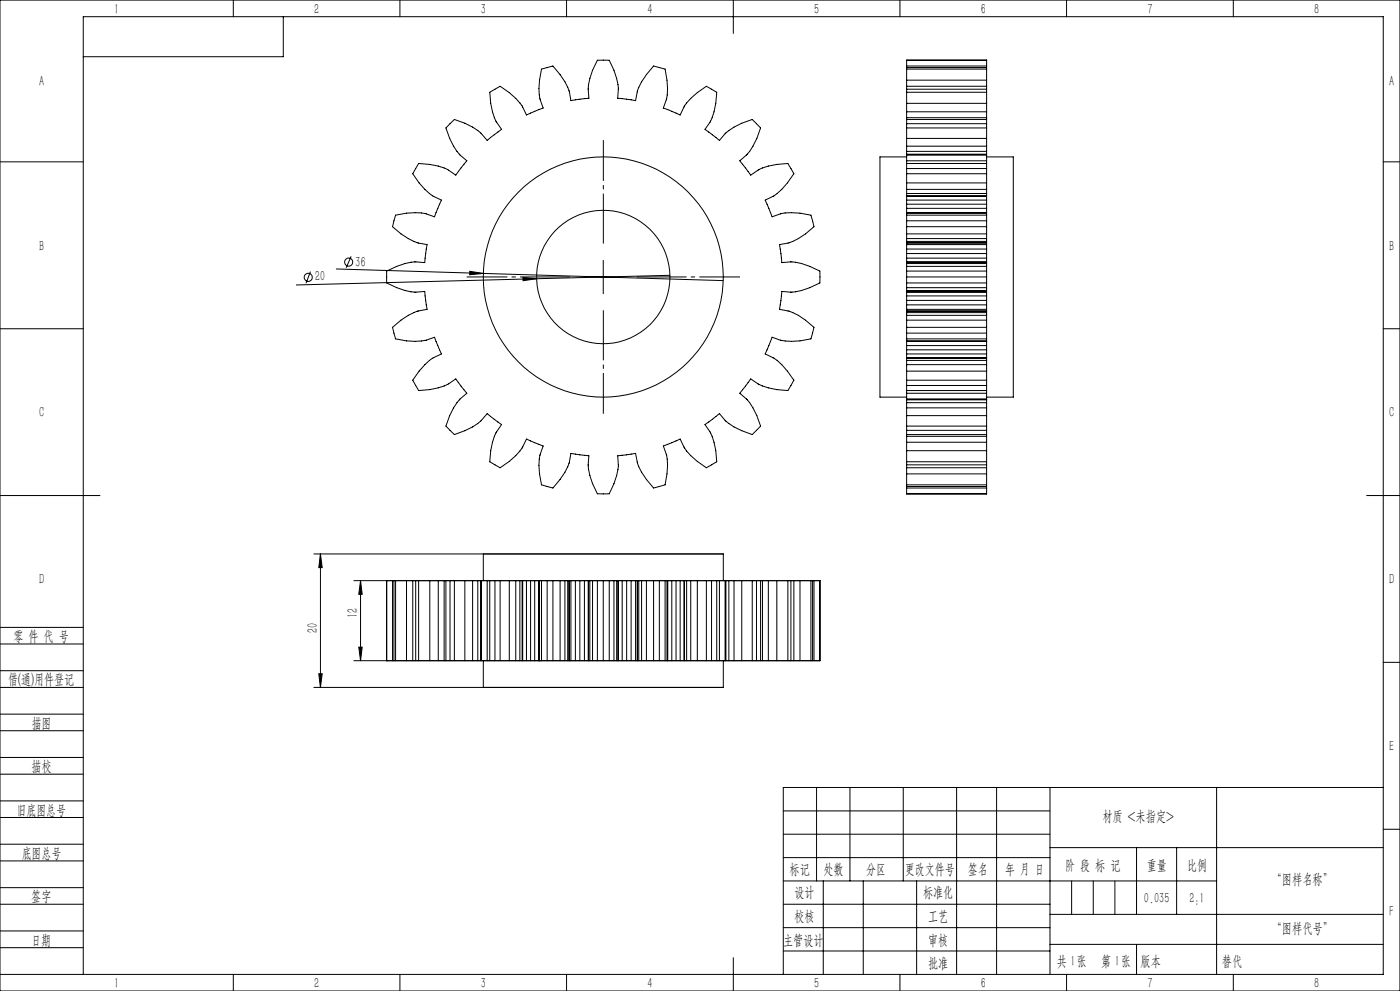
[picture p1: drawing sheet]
<svg xmlns="http://www.w3.org/2000/svg" width="420mm" height="297mm" viewBox="0 0 420 297" stroke-linecap="round" stroke-linejoin="round" font-family="sans-serif">
<g fill="none" stroke="#000" stroke-width=".3">
<path d="M0 0h420v297h-420zM70 0v5M85 5v12h-60M120 0v5M170 0v5M220 0v10M270 0v5M272 18h24v130h-24zM272 19.8h24M272 18.1h24M320 0v5M370 0v5"/>
<path d="M135 37.1l1.3-1.3 3.2 1.1a14.5 14.5 0 0 1 6.7 5.2l4.3-3.3a13.5 13.5 0 0 1-3.3-7.8l-.3-3.3 1.6-1 1.5-.8 2.8 1.9a14.6 14.6 0 0 1 5.1 6.7l5-2.1a13.5 13.5 0 0 1-1-8.4l.6-3.3 1.6-.5 1.8-.4 2.1 2.6a14 14 0 0 1 3.3 7.8l5.4-.7a15.9 15.9 0 0 1 2.5-11.4h3.6a16.5 16.5 0 0 1 2.5 11.4l5.4 .7 .5-2.7a13.4 13.4 0 0 1 2.7-5.1l2.2-2.6 3.4 .9a19.3 19.3 0 0 1 .4 9.2l-.9 2.5 5 2.1 1.2-2.4a13.5 13.5 0 0 1 4-4.3l2.7-1.9 1.6 .8 1.5 1-.3 3.3a14.1 14.1 0 0 1-3.2 7.8l4.3 3.3a16.2 16.2 0 0 1 9.9-6.3l2.5 2.5a19.5 19.5 0 0 1-4.3 8.2l-2 1.7 3.3 4.3a13.6 13.6 0 0 1 7.8-3.2l3.4-.3 .9 1.5 .9 1.6-2 2.7a14.2 14.2 0 0 1-6.6 5.2l2 5 2.5-.9a16.7 16.7 0 0 1 9.2 .4l.9 3.4a16 16 0 0 1-10.3 5.4l.7 5.4 2.6-.2a14.1 14.1 0 0 1 5.7 1.3l3.1 1.4v1.8v1.8l-3.1 1.4a13.9 13.9 0 0 1-8.3 1.1l-.7 5.4a16.4 16.4 0 0 1 10.3 5.4l-.9 3.5a16.4 16.4 0 0 1-11.7-.5l-2 5a13.6 13.6 0 0 1 6.6 5.1l2 2.7-.9 1.6-.9 1.5-3.4-.2a14.7 14.7 0 0 1-7.8-3.2l-3.3 4.3 2 1.7a16.5 16.5 0 0 1 4.3 8.1l-2.5 2.5a19.5 19.5 0 0 1-8.2-4.2l-1.7-2-4.3 3.2a16.2 16.2 0 0 1 3.5 11.2l-3.1 1.8a18.8 18.8 0 0 1-6.7-6.3l-1.2-2.3-5 2.1 .9 2.4a16.9 16.9 0 0 1-.4 9.2l-3.4 1a18.7 18.7 0 0 1-4.9-7.8l-.5-2.6-5.4 .7 .2 2.6a17.1 17.1 0 0 1-2.7 8.8h-3.6a16 16 0 0 1-2.5-11.4l-5.4-.7a13.5 13.5 0 0 1-3.3 7.8l-2.1 2.6-1.8-.5-1.6-.5-.6-3.3a14 14 0 0 1 1-8.3l-5-2.1-1.1 2.3a17.4 17.4 0 0 1-6.8 6.3l-3.1-1.8a16.2 16.2 0 0 1 3.6-11.2l-4.3-3.2a13.9 13.9 0 0 1-6.7 5.1l-3.2 1.1-1.3-1.2-1.2-1.3 1.1-3.1a14.5 14.5 0 0 1 5.2-6.7l-3.4-4.3a16.3 16.3 0 0 1-11.1 3.4l-1.8-3.1a20.2 20.2 0 0 1 6.2-6.7l2.4-1.1-2-5-2.5 .8a18.8 18.8 0 0 1-9.2-.3l-.9-3.5a16.5 16.5 0 0 1 10.3-5.4l-.7-5.4-2.6 .3a14.1 14.1 0 0 1-5.8-1.4l-3-1.4v-3.6a19.4 19.4 0 0 1 8.8-2.7l2.6 .2 .7-5.4a16.2 16.2 0 0 1-10.3-5.4l.9-3.4a20.1 20.1 0 0 1 9.2-.4l2.5 .9 2-5-2.4-1.2a18.3 18.3 0 0 1-6.2-6.7l1.8-3.1a18.8 18.8 0 0 1 9 2l2.1 1.5 3.4-4.3-2.1-1.7a17.9 17.9 0 0 1-4.2-8.2zM272 38.3h24M272 37.1h24M272 35.8h24M272 27.7h24M272 26.7h24M272 31h24M272 33.5h24M272 35.3h24M272 25.9h24M272 24h24M272 20.7h24"/>
<path d="M272 20.2h24M0 48.5h25M272 47h-8v72h8M272 52.1h24M272 50.5h24M272 54.8h24M272 49h24M272 56.8h24M272 58h24M272 58.7h24M272 58.8h24M272 60h24"/>
<path d="M272 41.5h24M272 43.8h24M272 45.4h24M272 46.2h24M272 46.5h24M272 48.2h24M296 47h8v72h-8M415 48.5h5M105.3 76.8l-1.4 3.5M181 78v10M272 78.5h24M272 79.8h24"/>
<path d="M272 67.9h24M272 66.2h24M272 70.1h24M272 64.5h24M272 63.9h24M272 79h24M272 71.5h24M272 78.6h24M272 63.7h24M272 72.4h24M272 72.7h24M272 72.8h24"/>
<path d="M272 73.3h24M272 77.4h24M272 76h24M272 74.6h24M272 62.4h24M272 61.2h24M0 98.5h25M93.1 81.4l-1.3 3.5M100.9 80.6l44.1 1.3M140.9 81.3l4.1 .6-4.1 .4zM145 81.9l72 2.2M156.9 83.1l4.1 .4-4.1 .6z"/>
<path d="M161 83.5l-72.1 1.9M176 83h10M201 82.5l-40 1M272 87.6h24M272 83h24M272 81.2h24M272 84.8h24M272 86.2h24M272 98.1h24M272 96h24M272 99.8h24M272 87.1h24"/>
<path d="M272 94.5h24M272 87.5h24M272 93.7h24M272 93.3h24M272 93.2h24M272 92.7h24M272 88.7h24M272 90h24M272 91.4h24M415 98.5h5M272 101.6h24M272 102.2h24"/>
<path d="M272 102.3h24M272 113.9h24M272 111.2h24M272 115.5h24M272 117h24M272 109.3h24M272 108h24M272 107.4h24M272 107.2h24M272 106.1h24M272 103.6h24M272 104.8h24"/>
<path d="M272 119.8h24M272 119.6h24M272 117.9h24M272 129h24M272 127.7h24M272 124.6h24M272 122.2h24M272 130.2h24M272 120.7h24M272 139.3h24M272 138.4h24M272 135.1h24"/>
<path d="M272 132.5h24M272 130.8h24M0 148.5h30M272 140.2h24M272 142h24M272 145.3h24M272 145.8h24M272 146.3h24M272 148h24M410 148.5h10M94.2 166h122.8M96.1 166v40"/>
<path d="M96.1 166l.6 4.1h-1.1zM106.2 174h139.8v24h-139.8M108.2 174v24M108.2 174l.5 4.1h-1.1zM116 174h.1M116 174v24M117.8 174v24M118.2 174v24M118.7 174v24M122 174v24M123.8 174v24M124.7 174v24"/>
<path d="M125.6 174v24M128.9 174v24M131.5 174v24M133.2 174v24M133.8 174v24M135 174v24M136.3 174v24M139.5 174v24M141.8 174v24M143.3 174v24M144.2 174v24M144.4 174v24"/>
<path d="M146.2 174v24M146.9 174v24M148.5 174v24M150 174v24M152.8 174v24M154.7 174v24M156 174v24M156.6 174v24M156.8 174v24M157.9 174v24M159.2 174v24M160.4 174v24"/>
<path d="M161.7 174h.1M161.7 174v24M161.9 174v24M162.5 174v24M164.1 174v24M165.9 174v24M168 174v24M169.5 174v24M170.3 174v24M170.7 174v24M170.8 174v24M171.3 174v24"/>
<path d="M172.6 174v24M174 174v24M175.3 174v24M176.5 174v24M176.6 174v24M177 174v24M177.8 174v24M179.2 174v24M181 174v24M182.8 174v24M184.2 174v24M185 174v24"/>
<path d="M185.4 174v24M185.5 174v24M186.7 174v24M188 174v24M189.3 174v24M190.7 174v24M191.2 174v24M191.6 174v24M192.5 174v24M193.9 174v24M196.1 174v24M197.8 174v24"/>
<path d="M199.5 174v24M200.1 174v24M200.3 174v24M201.5 174v24M202.8 174v24M204 174v24M205.2 174v24M205.4 174v24M206 174v24M207.2 174v24M209.2 174v24M211.9 174v24"/>
<path d="M213.5 174v24M215 174v24M215.8 174v24M217 166h-72v8M217 166v8M217.5 174v24M217.8 174v24M218.7 174v24M220.2 174v24M222.5 174v24M225.7 174v24M226.9 174v24"/>
<path d="M228.2 174v24M228.7 174v24M230.5 174v24M233 174v24M236.4 174v24M237.3 174v24M238.2 174v24M240 174v24M243.3 174v24M243.8 174v24M244.2 174v24M246 174v24"/>
<path d="M0 193h25M0 188h25M107.6 194h1.1l-.5 4zM116 198h.1M145 198v8h72M161.7 198h.1M217 198v8M415 198.5h5M0 206h25M0 201h25M0 219h25M0 214h25"/>
<path d="M94.2 206h122.8M95.6 201.9h1.1l-.6 4.1zM0 232h25M0 227h25M245 236v28M255 236v28M271 236v28M287 236v56M299 236v56M315 236v56M365 236v56M415 236h-180v56"/>
<path d="M0 245h25M0 240h25M0 258h25M0 253h25M235 243h80M235 250h80M235 257h80M315 254h100M341 254v20M353 254v20M415 248.5h5M0 271h25"/>
<path d="M0 266h25M0 279h25M235 271h80M235 264h130M235 278h80M247 264v28M259 264v28M275 264v28M315 274h100M0 284h25M0 292h415v-287h-390v287M70 292v5"/>
<path d="M120 292v5M170 292v5M220 287v10M235 285h80M270 292v5M315 283h100M320 292v5M370 292v5"/>
<circle cx="104.6" cy="78.5" r="1.21"/>
<circle cx="92.5" cy="83.1" r="1.22"/>
<circle cx="181" cy="83" r="20"/>
<circle cx="181" cy="83" r="36"/>
</g>
<path d="M181 73v-31M171 83h-31M181 93v31M191 83h31" fill="none" stroke="#000" stroke-width=".3" stroke-dasharray="30.5 1.3 1.3 1.3" stroke-dashoffset="15.5" stroke-linecap="butt"/>
<path d="M321.5 264v10M328 264v10M334.5 264v10M341 283v9" fill="none" stroke="#0a0605" stroke-width=".3"/>
<g fill="#000">
<path d="M140.9 81.3l4.1 .6-4.1 .4zM156.9 83.1l4.1 .4-4.1 .6z"/>
<path d="M107.6 194h1.1l-.5 4zM108.2 174l.5 4.1h-1.1zM95.6 201.9h1.1l-.6 4.1zM96.1 166l.6 4.1h-1.1z"/>
</g>
<g font-size="4.4">
<text x="34.2" y="4.1">1</text>
<text x="94.2" y="4.1">2</text>
<text x="144.2" y="4.1">3</text>
<text x="194.2" y="4.1">4</text>
<text x="244.2" y="4.1">5</text>
<text x="294.2" y="4.1">6</text>
<text x="344.2" y="4.1">7</text>
<text x="394.2" y="4.1">8</text>
<text x="11.7" y="25.9">A</text>
<text x="416.7" y="25.9">A</text>
<text x="11.7" y="75.1">B</text>
<text x="416.7" y="75.1">B</text>
<text x="106.6" y="79.9" transform="rotate(2 106.6 79.9)">36</text>
<text x="94.5" y="84.4" transform="rotate(-1 94.5 84.4)">20</text>
<text x="11.7" y="125.1">C</text>
<text x="416.7" y="125.1">C</text>
<text x="11.7" y="175.1">D</text>
<text x="416.7" y="175.1">D</text>
<text x="107.3" y="185.3" transform="rotate(-90 107.3 185.3)">12</text>
<text x="95.3" y="189.8" transform="rotate(-90 95.3 189.8)">20</text>
<text x="4" y="192">零 件 代 号</text>
<text x="2.5" y="205.1">借(通)用件登记</text>
<text x="9.5" y="218.1">描图</text>
<text x="416.7" y="225.1">E</text>
<text x="9.5" y="231.1">描校</text>
<text x="5" y="244.2">旧底图总号</text>
<text x="330.7" y="246.2">材质 &lt;未指定&gt;</text>
<text x="6.5" y="257.2">底图总号</text>
<text x="236.9" y="261.9">标记</text>
<text x="247.1" y="261.9">处数</text>
<text x="259.9" y="261.9">分区</text>
<text x="271.5" y="261.9">更改文件号</text>
<text x="290.4" y="261.9">签名</text>
<text x="301.5" y="261.9">年 月 日</text>
<text x="319.5" y="260.6">阶 段 标 记</text>
<text x="344" y="260.6">重量</text>
<text x="356.1" y="260.6">比例</text>
<text x="238.3" y="268.9">设计</text>
<text x="276.9" y="268.9">标准化</text>
<text x="381.5" y="264.8">“图样名称”</text>
<text x="9.4" y="270.1">签字</text>
<text x="343.2" y="270.7">0.035</text>
<text x="356.8" y="270.7">2:1</text>
<text x="416.8" y="274.4">F</text>
<text x="238.3" y="276.1">校核</text>
<text x="278.4" y="276">工艺</text>
<text x="381.5" y="279.6">“图样代号”</text>
<text x="9.4" y="283.2">日期</text>
<text x="234.9" y="283.3">主管设计</text>
<text x="278.4" y="283.3">审核</text>
<text x="278.4" y="290.2">批准</text>
<text x="317.1" y="289.4">共 张</text>
<text x="321.1" y="289.4">1</text>
<text x="330.3" y="289.4">第 张</text>
<text x="334.5" y="289.4">1</text>
<text x="342.1" y="289.4">版本</text>
<text x="34.2" y="296.1">1</text>
<text x="94.2" y="296.1">2</text>
<text x="144.2" y="296.1">3</text>
<text x="194.2" y="296.1">4</text>
<text x="244.2" y="296.1">5</text>
<text x="294.2" y="296.1">6</text>
<text x="344.2" y="296.1">7</text>
<text x="394.2" y="296.1">8</text>
</g>
<text font-size="4.4" fill="#0a0605" x="366.6" y="289.4">替代</text>
</svg>
